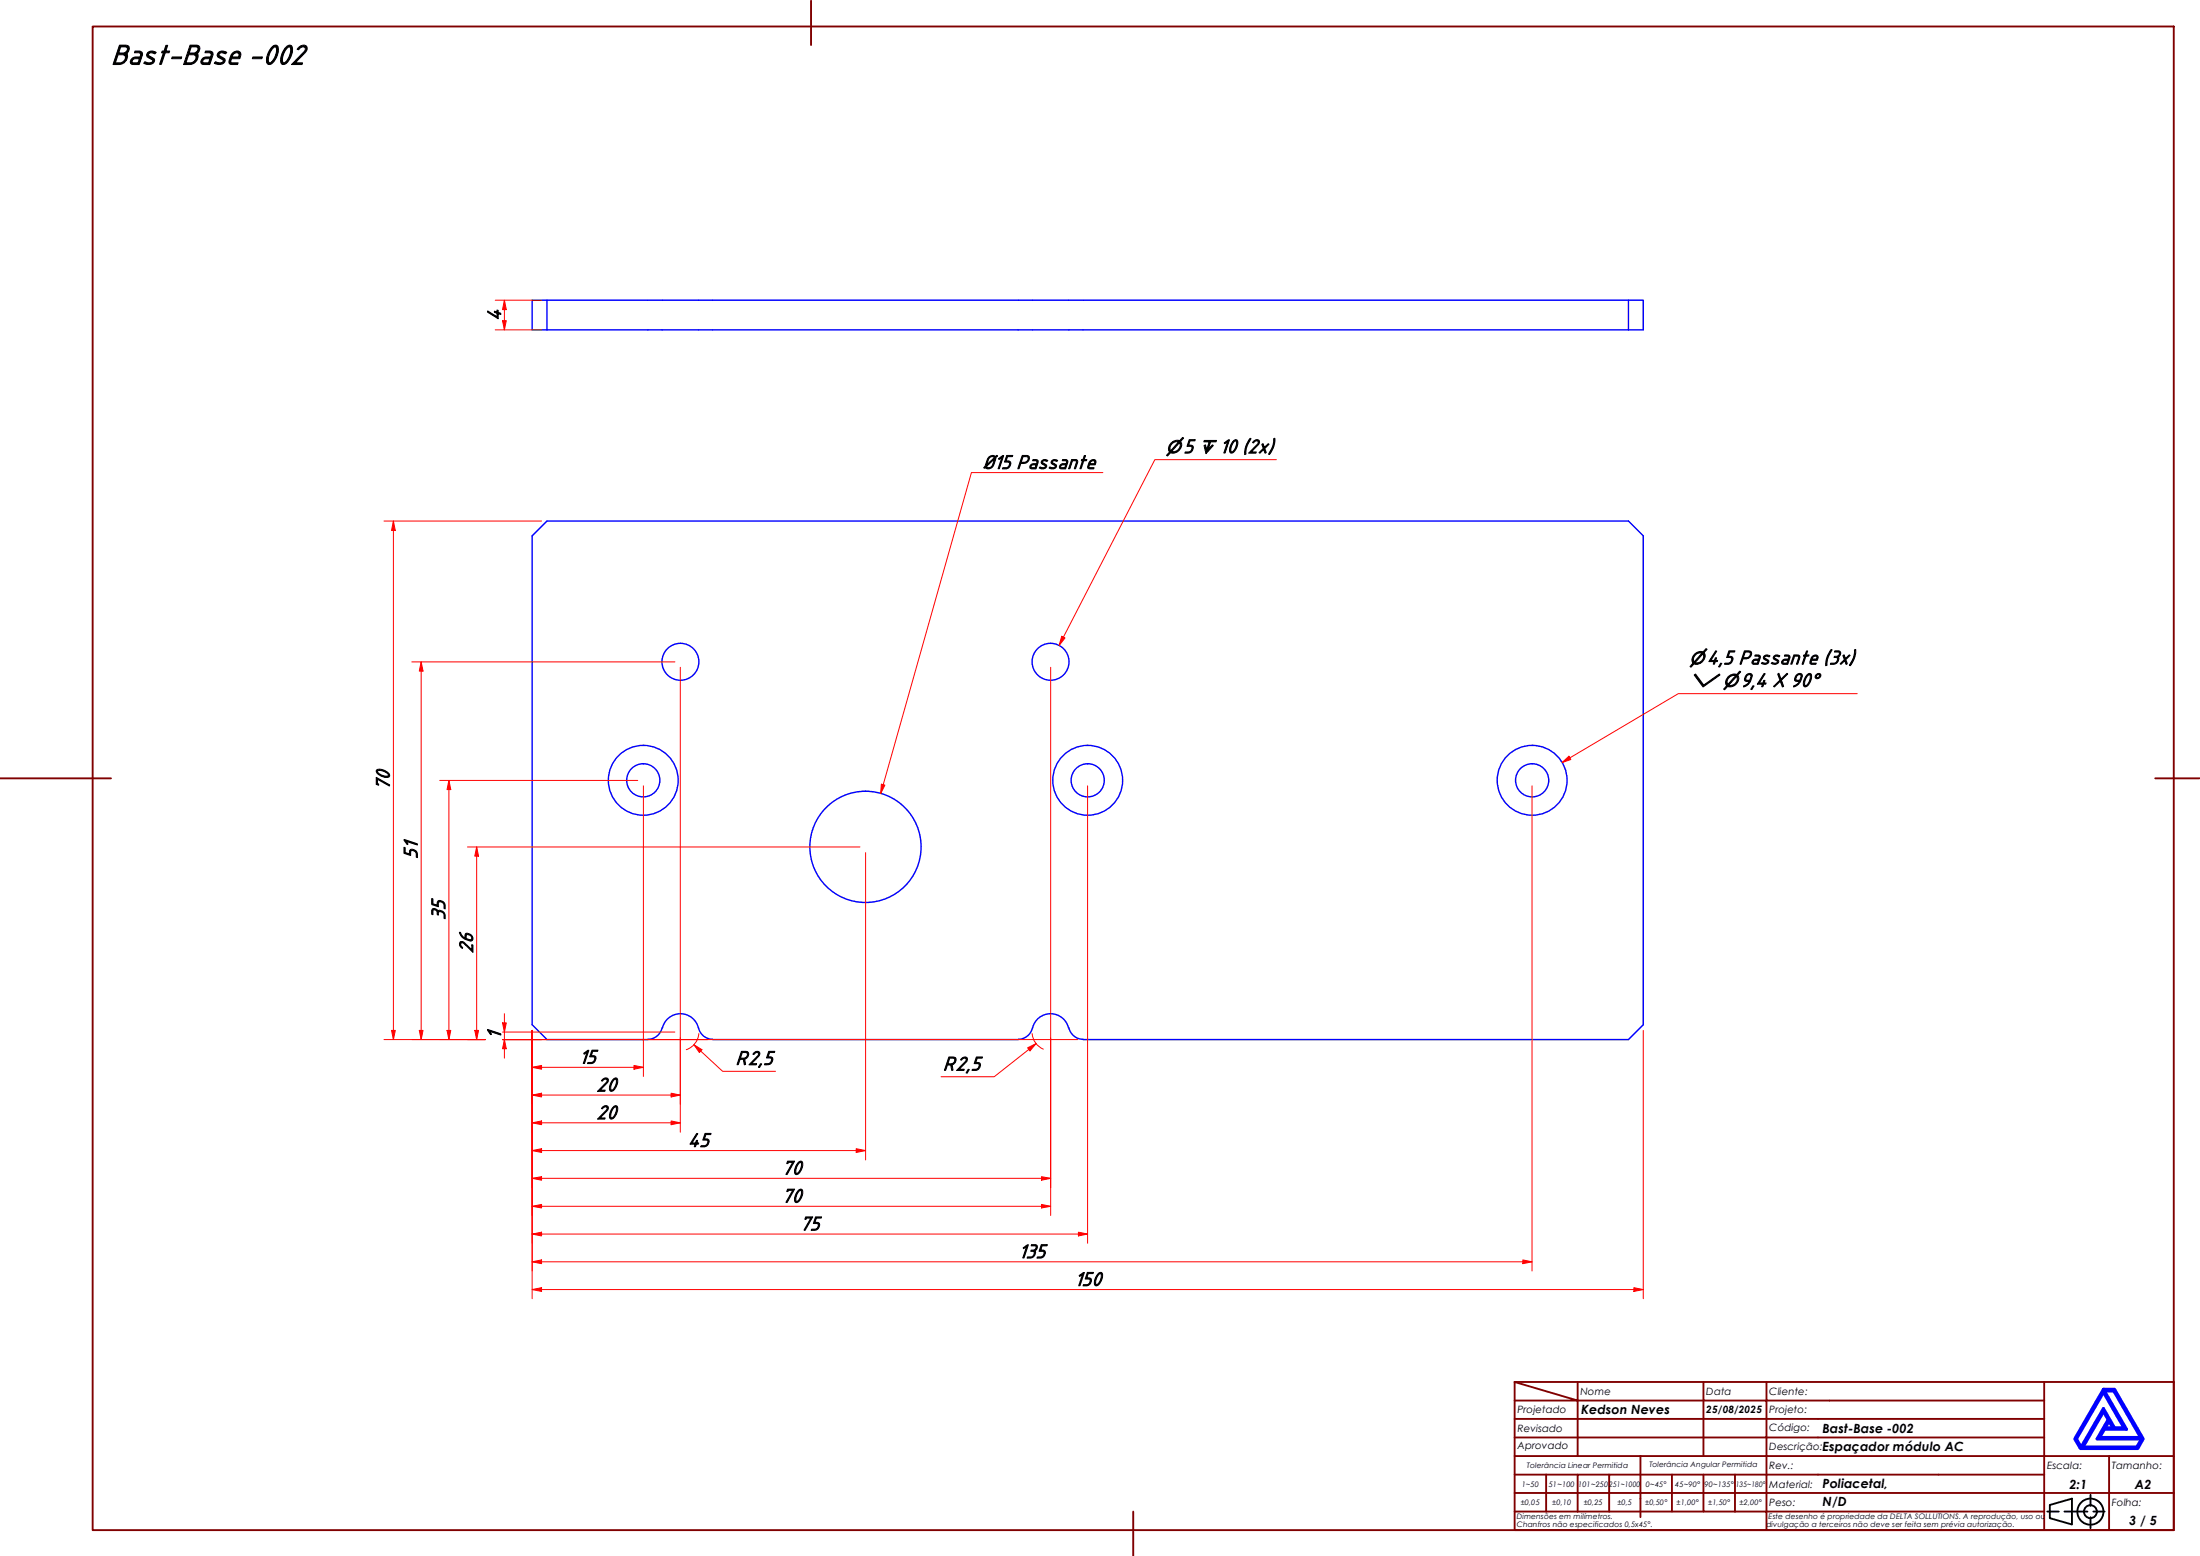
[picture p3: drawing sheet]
<svg xmlns="http://www.w3.org/2000/svg" width="594mm" height="420mm" viewBox="0 0 594 420" stroke-linecap="round" stroke-linejoin="round" font-family="sans-serif">
<!-- layer: Visible (ABNT) -->
<g fill="none" stroke="#00f" stroke-width=".38">
<path d="M143.7 81.1h300v8h-300zM147.7 81.1v8M439.7 81.1v8M178.8 277.6a4 4 0 0 1-3.9 3M178.9 277.6a5 5 0 0 1 4.8-3.9 5 5 0 0 1 4.9 3.9M188.6 277.6a4 4 0 0 0 3.9 3M288.5 277.6a5.1 5.1 0 0 0-5.2-3.9 5.1 5.1 0 0 0-4.7 4.5 4 4 0 0 1-3.7 2.4M288.6 277.6a4 4 0 0 0 3.9 3M174.9 280.7h-27.2l-4-4v-132l4-4h292l4 4v132l-4 4h-147.2M192.5 280.7h82.5"/>
<circle cx="183.7" cy="178.7" r="5"/>
<circle cx="283.7" cy="178.7" r="5"/>
<circle cx="173.7" cy="210.7" r="9.4"/>
<circle cx="173.7" cy="210.7" r="4.5"/>
<circle cx="293.7" cy="210.7" r="9.4"/>
<circle cx="293.7" cy="210.7" r="4.5"/>
<circle cx="413.7" cy="210.7" r="9.4"/>
<circle cx="413.7" cy="210.7" r="4.5"/>
<circle cx="233.7" cy="228.7" r="15"/>
</g>
<!-- layer: Borda A3/A4 (ABNT) -->
<g fill="none" stroke="#800000" stroke-width=".51">
<path d="M25 7.2h562v406h-562zM219 .2v12M0 210.2h30M582 210.2h12M409 373.2l17 5h-17M409 373.2h178v40h-178zM426 378.2h34v4.9h17M426 378.2v15M426 373.2v5M460 373.2v5h17v4.9M477 373.2v5h75M552 373.2v20h-143"/>
<path d="M409 383.1h51v10.1M409 398.2h17M417.5 398.2v10M434.5 398.2h-8.5v10M443 393.2v16.5M451.5 398.2v10h-42.5M460 398.2v10h8.5M468.5 398.2v10M477 398.2h-42.5v10M477 383.1v5.1h-68M477 398.2v10h75M477 383.1h75"/>
<path d="M477 398.2h75M552 388.2h-75v10M569.5 393.2v9.9h17.5M587 393.2h-35v9.9h17.5v10.1M306 408.2v12M409 403.1h143v10.1M451.5 408.2h8.5M468.5 408.2h8.5v5"/>
</g>
<path d="M568 376l5.5 9.6h-2.5l-3-5.3-6 10.5-1.3-2.3zM568 375.1h3l7.7 13.4-1.4 2.6h-15.5l-1.5-2.6zM568.3 375.6h2.5l7.2 12.6h-11l1.3-2.3h5.9zM568 381.2l1.3 2.1-3 5.2h12l-1.3 2.3h-14.5zM569.5 383.8l1 1.8h-2z" fill="none" stroke="#00f" stroke-width=".83"/>
<!-- layer: 0 -->
<path d="M561.8 391.1h15.5" fill="none" stroke="#000" stroke-width=".27"/>
<g fill="none" stroke="#000" stroke-width=".51">
<path d="M552.8 408.2h3.1M553.5 406.4l6-1.7v6.9l-6-1.7zM557.5 408.2h6.2M564.5 403.6v3M564.5 409.7v3M565.3 408.2h3"/>
<circle cx="564.5" cy="408.2" r="3.5"/>
<circle cx="564.5" cy="408.2" r="1.75"/>
</g>
<path d="M143.7 348.2h2.5" fill="none" stroke="#f00" stroke-width=".27"/>
<path d="M143.7 348.2l2.5-.5v1z" fill="#f00"/>
<path d="M143.7 348.2l2.5-.5v1zM441.2 348.2h2.5" fill="none" stroke="#f00" stroke-width=".27"/>
<path d="M441.2 347.7l2.5 .5-2.5 .5z" fill="#f00"/>
<path d="M106.2 140.7v2.5M143.7 278.2v72.5M443.7 278.2v72.5M146.2 348.2h295M441.2 347.7l2.5 .5-2.5 .5z" fill="none" stroke="#f00" stroke-width=".27"/>
<path d="M106.2 140.7l.5 2.5h-1z" fill="#f00"/>
<path d="M106.2 140.7l.5 2.5h-1zM106.2 278.2v2.5" fill="none" stroke="#f00" stroke-width=".27"/>
<path d="M105.7 278.2h1l-.5 2.5z" fill="#f00"/>
<path d="M103.7 140.7h42.5M106.2 143.2v135M105.7 278.2h1l-.5 2.5zM103.7 280.7h27.4M135.7 280.7h155.3M143.7 303.2h2.5" fill="none" stroke="#f00" stroke-width=".27"/>
<path d="M143.7 303.2l2.5-.5v1z" fill="#f00"/>
<path d="M143.7 303.2l2.5-.5v1zM181.2 303.2h2.5" fill="none" stroke="#f00" stroke-width=".27"/>
<path d="M181.2 302.7l2.5 .5-2.5 .5z" fill="#f00"/>
<path d="M143.7 278.2v27.5M183.7 280.2v25.5M146.2 303.2h35M181.2 302.7l2.5 .5-2.5 .5zM143.7 325.7h2.5" fill="none" stroke="#f00" stroke-width=".27"/>
<path d="M143.7 325.7l2.5-.5v1z" fill="#f00"/>
<path d="M143.7 325.7l2.5-.5v1zM281.2 325.7h2.5" fill="none" stroke="#f00" stroke-width=".27"/>
<path d="M281.2 325.2l2.5 .5-2.5 .5z" fill="#f00"/>
<path d="M143.7 278.2v50M143.7 288.2h2.5M283.7 280.2v48M146.2 325.7h135M281.2 325.2l2.5 .5-2.5 .5z" fill="none" stroke="#f00" stroke-width=".27"/>
<path d="M143.7 288.2l2.5-.5v1z" fill="#f00"/>
<path d="M143.7 288.2l2.5-.5v1zM171.2 288.2h2.5" fill="none" stroke="#f00" stroke-width=".27"/>
<path d="M171.2 287.7l2.5 .5-2.5 .5z" fill="#f00"/>
<path d="M173.7 212.2v78.5M143.7 278.2v12.5M146.2 288.2h25M171.2 287.7l2.5 .5-2.5 .5zM143.7 310.7h2.5" fill="none" stroke="#f00" stroke-width=".27"/>
<path d="M143.7 310.7l2.5-.5v1z" fill="#f00"/>
<path d="M143.7 310.7l2.5-.5v1zM231.2 310.7h2.5" fill="none" stroke="#f00" stroke-width=".27"/>
<path d="M231.2 310.2l2.5 .5-2.5 .5z" fill="#f00"/>
<path d="M233.7 230.2v83M143.7 278.2v35M146.2 310.7h85M231.2 310.2l2.5 .5-2.5 .5zM143.7 333.2h2.5" fill="none" stroke="#f00" stroke-width=".27"/>
<path d="M143.7 333.2l2.5-.5v1z" fill="#f00"/>
<path d="M143.7 333.2l2.5-.5v1zM291.2 333.2h2.5" fill="none" stroke="#f00" stroke-width=".27"/>
<path d="M291.2 332.7l2.5 .5-2.5 .5z" fill="#f00"/>
<path d="M293.7 212.2v123.5M143.7 278.2v57.5M143.7 295.7h2.5M146.2 333.2h145M291.2 332.7l2.5 .5-2.5 .5z" fill="none" stroke="#f00" stroke-width=".27"/>
<path d="M143.7 295.7l2.5-.5v1z" fill="#f00"/>
<path d="M143.7 295.7l2.5-.5v1zM181.2 295.7h2.5" fill="none" stroke="#f00" stroke-width=".27"/>
<path d="M181.2 295.2l2.5 .5-2.5 .5z" fill="#f00"/>
<path d="M183.7 180.2v118M143.7 278.2v20M146.2 295.7h35M181.2 295.2l2.5 .5-2.5 .5zM143.7 318.2h2.5" fill="none" stroke="#f00" stroke-width=".27"/>
<path d="M143.7 318.2l2.5-.5v1z" fill="#f00"/>
<path d="M143.7 318.2l2.5-.5v1zM281.2 318.2h2.5" fill="none" stroke="#f00" stroke-width=".27"/>
<path d="M281.2 317.7l2.5 .5-2.5 .5z" fill="#f00"/>
<path d="M283.7 180.2v140.5M143.7 278.2v42.5M146.2 318.2h135M281.2 317.7l2.5 .5-2.5 .5zM143.7 340.7h2.5" fill="none" stroke="#f00" stroke-width=".27"/>
<path d="M143.7 340.7l2.5-.5v1z" fill="#f00"/>
<path d="M143.7 340.7l2.5-.5v1zM411.2 340.7h2.5" fill="none" stroke="#f00" stroke-width=".27"/>
<path d="M411.2 340.2l2.5 .5-2.5 .5z" fill="#f00"/>
<path d="M121.2 210.7v2.5M413.7 212.2v131M143.7 278.2v65M146.2 340.7h265M411.2 340.2l2.5 .5-2.5 .5z" fill="none" stroke="#f00" stroke-width=".27"/>
<path d="M121.2 210.7l.5 2.5h-1z" fill="#f00"/>
<path d="M121.2 210.7l.5 2.5h-1zM121.2 278.2v2.5" fill="none" stroke="#f00" stroke-width=".27"/>
<path d="M120.7 278.2h1l-.5 2.5z" fill="#f00"/>
<path d="M118.7 210.7h53.5M121.2 213.2v65M128.7 228.7v2.5M120.7 278.2h1l-.5 2.5zM118.7 280.7h12.4M135.7 280.7h10.5" fill="none" stroke="#f00" stroke-width=".27"/>
<path d="M128.7 228.7l.5 2.5h-1z" fill="#f00"/>
<path d="M128.7 228.7l.5 2.5h-1zM128.7 278.2v2.5" fill="none" stroke="#f00" stroke-width=".27"/>
<path d="M128.2 278.2h1l-.5 2.5z" fill="#f00"/>
<path d="M126.2 228.7h106M128.7 231.2v47M113.7 278.2v2.5M128.2 278.2h1l-.5 2.5zM126.2 280.7h4.9M135.7 280.7h55.3" fill="none" stroke="#f00" stroke-width=".27"/>
<path d="M113.2 278.2h1l-.5 2.5z" fill="#f00"/>
<path d="M113.7 178.7v2.5M113.2 278.2h1l-.5 2.5z" fill="none" stroke="#f00" stroke-width=".27"/>
<path d="M113.7 178.7l.5 2.5h-1z" fill="#f00"/>
<path d="M136.2 81.1v2.5M111.2 178.7h71M113.7 178.7l.5 2.5h-1zM113.7 181.2v97M111.2 280.7h19.9M135.7 280.7h55.3" fill="none" stroke="#f00" stroke-width=".27"/>
<path d="M136.2 81.1l.5 2.5h-1z" fill="#f00"/>
<path d="M136.2 81.1l.5 2.5h-1zM136.2 86.6v2.5" fill="none" stroke="#f00" stroke-width=".27"/>
<path d="M135.7 86.6h1l-.5 2.5z" fill="#f00"/>
<path d="M133.7 89.1h12.5M133.7 81.1h12.5M135.7 86.6h1l-.5 2.5zM136.2 83.6v3" fill="none" stroke="#f00" stroke-width=".27"/>
<path d="M423.9 204.6l-2.1 1.3" fill="none" stroke="#f00" stroke-width=".27"/>
<path d="M421.8 205.9l1.9-1.7 .5 .9z" fill="#f00"/>
<path d="M287.1 172.1l-1.1 2.2M501.5 187.3h-48.3l-29.3 17.3M421.8 205.9l1.9-1.7 .5 .9z" fill="none" stroke="#f00" stroke-width=".27"/>
<path d="M286.7 171.8l.9 .5-1.6 2z" fill="#f00"/>
<path d="M344.7 124.1h-32.9l-24.7 48M286.7 171.8l.9 .5-1.6 2zM238.5 211.9l-.7 2.4" fill="none" stroke="#f00" stroke-width=".27"/>
<path d="M238 211.8l1 .2-1.2 2.3z" fill="#f00"/>
<path d="M297.8 127.6h-35.5l-23.8 84.3M238 211.8l1 .2-1.2 2.3z" fill="none" stroke="#f00" stroke-width=".27"/>
<path d="M279.8 281.8l-2 1.6" fill="none" stroke="#f00" stroke-width=".27"/>
<path d="M277.5 282.9l2.3-1.1-1.7 2z" fill="#f00"/>
<path d="M278.7 279.1a5 5 0 0 0 3 4.2M187.4 282.1l1.8 1.7M277.5 282.9l2.3-1.1-1.7 2zM277.8 283.4l-9.3 7.3h-14.4" fill="none" stroke="#f00" stroke-width=".27"/>
<path d="M187.4 282.1l2.1 1.3-.7 .8z" fill="#f00"/>
<path d="M136.2 276.2v2.5M188.7 279.1a5 5 0 0 1-3.4 4.3M187.4 282.1l2.1 1.3-.7 .8zM189.2 283.8l5.9 5.5h14.3" fill="none" stroke="#f00" stroke-width=".27"/>
<path d="M135.7 276.2h1l-.5 2.5z" fill="#f00"/>
<path d="M135.7 276.2h1l-.5 2.5zM136.2 280.7v2.5" fill="none" stroke="#f00" stroke-width=".27"/>
<path d="M136.2 280.7l.5 2.5h-1z" fill="#f00"/>
<path d="M135.7 278.7h46.5M136.2 273.7v2.5M136.2 278.7v2M135.7 280.7h10.5M136.2 280.7l.5 2.5h-1zM136.2 283.2v2.5" fill="none" stroke="#f00" stroke-width=".27"/>
<text font-size="8.1" x="30" y="17.3">Bast-Base -002</text>
<g font-size="5.6">
<text x="135.2" y="86.7" transform="rotate(-90 135.2 86.7)">4</text>
<text x="319.5" y="122.3">5</text>
<text x="329.3" y="122.3">10 (2x)</text>
<text x="265.4" y="126.5">Ø15 Passante</text>
<text x="460.9" y="179.3">4,5 Passante (3x)</text>
<text x="470" y="185.4">9,4 X 90°</text>
<text x="105.2" y="213.4" transform="rotate(-90 105.2 213.4)">70</text>
<text x="112.6" y="232" transform="rotate(-90 112.6 232)">51</text>
<text x="120.1" y="248.5" transform="rotate(-90 120.1 248.5)">35</text>
<text x="127.6" y="257.4" transform="rotate(-90 127.6 257.4)">26</text>
<text x="135.2" y="280.6" transform="rotate(-90 135.2 280.6)">1</text>
<text x="156.3" y="287.1">15</text>
<text x="198.6" y="287.4">R2,5</text>
<text x="254.6" y="289">R2,5</text>
<text x="161.1" y="294.6">20</text>
<text x="161.1" y="302.1">20</text>
<text x="185.7" y="309.6">45</text>
<text x="211.1" y="317.1">70</text>
<text x="211.1" y="324.7">70</text>
<text x="216" y="332.1">75</text>
<text x="275" y="339.6">135</text>
<text x="290.1" y="347.1">150</text>
</g>
<g font-size="4.8">
<text x="314.8" y="122.3">⌀</text>
<text x="323.7" y="122.3">↧</text>
<text x="456.2" y="179.3">⌀</text>
<text x="456.2" y="185.4">⌵ ⌀</text>
</g>
<g font-size="3.4">
<text x="427" y="381.9">Kedson Neves</text>
<text x="492.1" y="386.9">Bast-Base -002</text>
<text x="492.1" y="391.8">Espaçador módulo AC</text>
<text x="492.1" y="401.8">Poliacetal,</text>
<text x="558.8" y="401.9">2:1</text>
<text x="576.5" y="401.9">A2</text>
<text x="492.1" y="406.7">N/D</text>
<text x="575" y="411.7">3 / 5</text>
</g>
<g font-size="2.7">
<text x="426.8" y="376.7">Nome</text>
<text x="460.8" y="376.7">Data</text>
<text x="477.8" y="376.7">Cliente:</text>
<text x="409.8" y="381.4">Projetado</text>
<text x="460.8" y="381.5">25/08/2025</text>
<text x="477.8" y="381.4">Projeto:</text>
<text x="409.8" y="386.7">Revisado</text>
<text x="477.8" y="386.4">Código:</text>
<text x="409.8" y="391.4">Aprovado</text>
<text x="477.8" y="391.5">Descrição:</text>
<text x="477.8" y="401.7">Material:</text>
<text x="477.8" y="396.7">Rev.:</text>
<text x="552.8" y="396.7">Escala:</text>
<text x="570.3" y="396.7">Tamanho:</text>
<text x="477.8" y="406.6">Peso:</text>
<text x="570.3" y="406.7">Folha:</text>
</g>
<g font-size="2">
<text x="410.9" y="401.4">1~50</text>
<text x="412.3" y="396.4">Tolerância Linear Permitida</text>
<text x="418.2" y="401.4">51~100</text>
<text x="426.1" y="401.4">101~250</text>
<text x="434.5" y="401.4">251~1000</text>
<text x="444.4" y="401.4">0~45°</text>
<text x="445.4" y="396.2">Tolerância Angular Permitida</text>
<text x="452.4" y="401.4">45~90°</text>
<text x="460.3" y="401.4">90~135°</text>
<text x="468.7" y="401.4">135~180°</text>
<text x="410.7" y="406.3">±0,05</text>
<text x="419.2" y="406.3">±0,10</text>
<text x="427.7" y="406.3">±0,25</text>
<text x="436.8" y="406.3">±0,5</text>
<text x="444.2" y="406.3">±0,50°</text>
<text x="452.8" y="406.3">±1,00°</text>
<text x="461.3" y="406.3">±1,50°</text>
<text x="469.7" y="406.3">±2,00°</text>
<text x="409.6" y="410.2">Dimensões em milímetros.</text>
<text x="409.6" y="412.3">Chanfros não especificados 0,5x45°.</text>
<text x="477" y="412.3">divulgação a terceiros não deve ser feita sem prévia autorização.</text>
<text x="477.6" y="410.2">Este desenho é propriedade da DELTA SOLLUTIONS. A reprodução, uso ou</text>
</g>
</svg>
